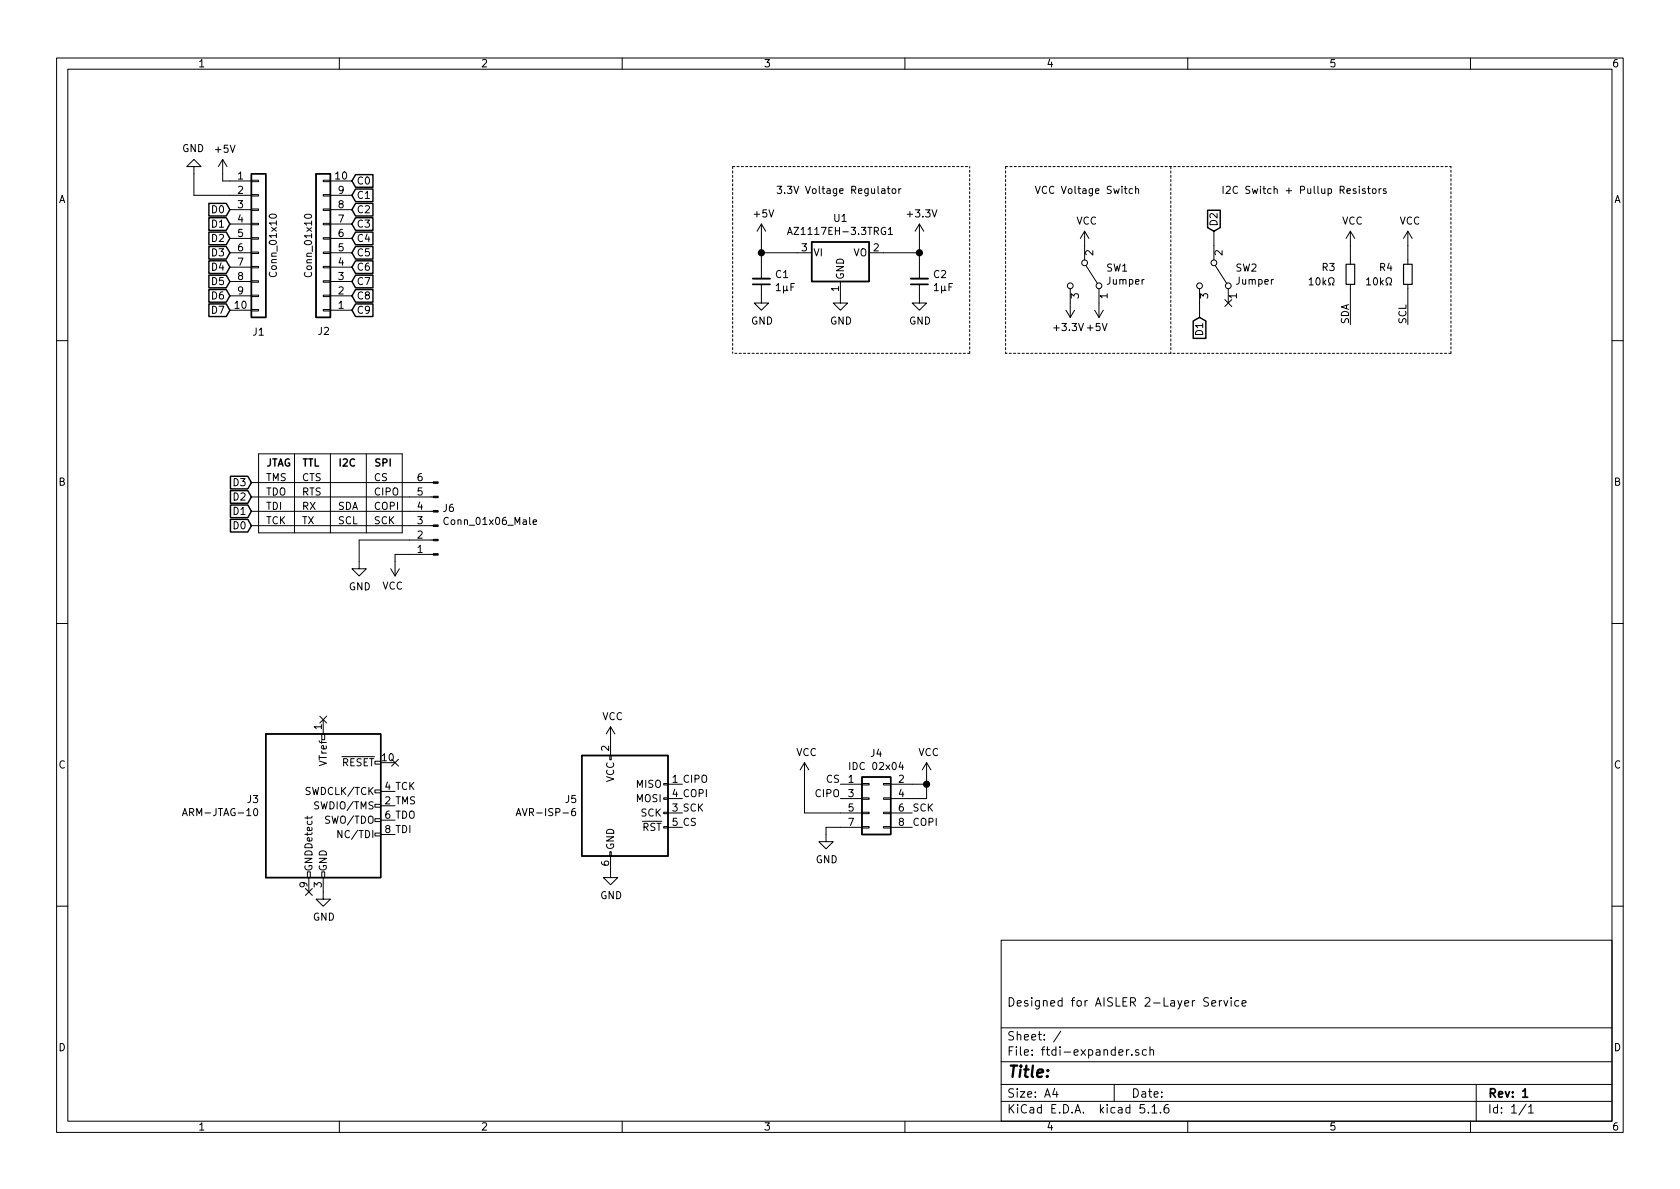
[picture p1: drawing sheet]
EESchema Schematic File Version 4
EELAYER 30 0
EELAYER END
$Descr A4 11693 8268
encoding utf-8
Sheet 1 1
Title ""
Date ""
Rev "1"
Comp ""
Comment1 "Designed for AISLER 2-Layer Service"
Comment2 ""
Comment3 ""
Comment4 ""
$EndDescr
$Comp
L power:+5V #PWR0101
U 1 1
P 1550 1200
F 0 "#PWR0101" H 1550 1050 50  0001 C CNN
F 1 "+5V" H 1565 1373 50  0000 C CNN
F 2 "" H 1550 1200 50  0001 C CNN
F 3 "" H 1550 1200 50  0001 C CNN
	1    1550 1200
	1    0    0    -1  
$EndComp
$Comp
L power:GND #PWR0102
U 1 1
P 1350 1200
F 0 "#PWR0102" H 1350 950 50  0001 C CNN
F 1 "GND" H 1355 1027 50  0000 C CNN
F 2 "" H 1350 1200 50  0001 C CNN
F 3 "" H 1350 1200 50  0001 C CNN
	1    1350 1200
	-1   0    0    1   
$EndComp
Wire Wire Line
	1600 1350 1350 1350
Wire Wire Line
	1350 1350 1350 1200
Wire Wire Line
	1600 1250 1550 1250
Wire Wire Line
	1550 1250 1550 1200
Text GLabel 1600 1450 0    50   Input ~ 0
D0
Text GLabel 1600 1550 0    50   Input ~ 0
D1
Text GLabel 1600 1650 0    50   Input ~ 0
D2
Text GLabel 1600 1750 0    50   Input ~ 0
D3
Text GLabel 1600 1850 0    50   Input ~ 0
D4
Text GLabel 1600 1950 0    50   Input ~ 0
D5
Text GLabel 1600 2050 0    50   Input ~ 0
D6
Text GLabel 1600 2150 0    50   Input ~ 0
D7
Text GLabel 2450 1250 2    50   Input ~ 0
C0
Text GLabel 2450 1350 2    50   Input ~ 0
C1
Text GLabel 2450 1450 2    50   Input ~ 0
C2
Text GLabel 2450 1550 2    50   Input ~ 0
C3
Text GLabel 2450 1650 2    50   Input ~ 0
C4
Text GLabel 2450 1750 2    50   Input ~ 0
C5
Text GLabel 2450 1850 2    50   Input ~ 0
C6
Text GLabel 2450 1950 2    50   Input ~ 0
C7
Text GLabel 2450 2050 2    50   Input ~ 0
C8
Text GLabel 2450 2150 2    50   Input ~ 0
C9
$Comp
L Regulator_Linear:AZ1117-3.3 U1
U 1 1
P 5850 1750
F 0 "U1" H 5850 1992 50  0000 C CNN
F 1 "AZ1117EH-3.3TRG1" H 5850 1901 50  0000 C CNN
F 2 "Package_TO_SOT_SMD:SOT-223-3_TabPin2" H 5850 2000 50  0001 C CIN
F 3 "https://www.diodes.com/assets/Datasheets/AZ1117E.pdf" H 5850 1750 50  0001 C CNN
	1    5850 1750
	1    0    0    -1  
$EndComp
$Comp
L power:GND #PWR0103
U 1 1
P 5850 2050
F 0 "#PWR0103" H 5850 1800 50  0001 C CNN
F 1 "GND" H 5855 1877 50  0000 C CNN
F 2 "" H 5850 2050 50  0001 C CNN
F 3 "" H 5850 2050 50  0001 C CNN
	1    5850 2050
	1    0    0    -1  
$EndComp
$Comp
L power:VCC #PWR0106
U 1 1
P 7550 1700
F 0 "#PWR0106" H 7550 1550 50  0001 C CNN
F 1 "VCC" H 7565 1873 50  0000 C CNN
F 2 "" H 7550 1700 50  0001 C CNN
F 3 "" H 7550 1700 50  0001 C CNN
	1    7550 1700
	1    0    0    -1  
$EndComp
$Comp
L power:+3.3V #PWR0107
U 1 1
P 7450 2100
F 0 "#PWR0107" H 7450 1950 50  0001 C CNN
F 1 "+3.3V" H 7465 2273 50  0000 C CNN
F 2 "" H 7450 2100 50  0001 C CNN
F 3 "" H 7450 2100 50  0001 C CNN
	1    7450 2100
	-1   0    0    1   
$EndComp
$Comp
L power:+5V #PWR0108
U 1 1
P 7650 2100
F 0 "#PWR0108" H 7650 1950 50  0001 C CNN
F 1 "+5V" H 7665 2273 50  0000 C CNN
F 2 "" H 7650 2100 50  0001 C CNN
F 3 "" H 7650 2100 50  0001 C CNN
	1    7650 2100
	-1   0    0    1   
$EndComp
$Comp
L Connector:Conn_ARM_JTAG_SWD_10 J3
U 1 1
P 2250 5600
F 0 "J3" H 1807 5646 50  0000 R CNN
F 1 "ARM-JTAG-10" H 1807 5555 50  0000 R CNN
F 2 "Connector_PinHeader_1.27mm:PinHeader_2x05_P1.27mm_Vertical_SMD" H 2250 5600 50  0001 C CNN
F 3 "http://infocenter.arm.com/help/topic/com.arm.doc.ddi0314h/DDI0314H_coresight_components_trm.pdf" V 1900 4350 50  0001 C CNN
	1    2250 5600
	1    0    0    -1  
$EndComp
NoConn ~ 2250 5000
NoConn ~ 2150 6200
$Comp
L power:GND #PWR0109
U 1 1
P 2250 6200
F 0 "#PWR0109" H 2250 5950 50  0001 C CNN
F 1 "GND" H 2255 6027 50  0000 C CNN
F 2 "" H 2250 6200 50  0001 C CNN
F 3 "" H 2250 6200 50  0001 C CNN
	1    2250 6200
	1    0    0    -1  
$EndComp
NoConn ~ 2750 5300
$Comp
L Connector_Generic:Conn_02x04_Odd_Even J4
U 1 1
P 6050 5550
F 0 "J4" H 6100 5867 50  0000 C CNN
F 1 "IDC 02x04" H 6100 5776 50  0000 C CNN
F 2 "Connector_IDC:IDC-Header_2x04_P2.54mm_Vertical" H 6050 5550 50  0001 C CNN
F 3 "~" H 6050 5550 50  0001 C CNN
	1    6050 5550
	1    0    0    -1  
$EndComp
$Comp
L power:GND #PWR0110
U 1 1
P 4250 6050
F 0 "#PWR0110" H 4250 5800 50  0001 C CNN
F 1 "GND" H 4255 5877 50  0000 C CNN
F 2 "" H 4250 6050 50  0001 C CNN
F 3 "" H 4250 6050 50  0001 C CNN
	1    4250 6050
	1    0    0    -1  
$EndComp
$Comp
L power:VCC #PWR0111
U 1 1
P 4250 5150
F 0 "#PWR0111" H 4250 5000 50  0001 C CNN
F 1 "VCC" H 4265 5323 50  0000 C CNN
F 2 "" H 4250 5150 50  0001 C CNN
F 3 "" H 4250 5150 50  0001 C CNN
	1    4250 5150
	1    0    0    -1  
$EndComp
$Comp
L power:VCC #PWR0112
U 1 1
P 2750 3900
F 0 "#PWR0112" H 2750 3750 50  0001 C CNN
F 1 "VCC" H 2765 4073 50  0000 C CNN
F 2 "" H 2750 3900 50  0001 C CNN
F 3 "" H 2750 3900 50  0001 C CNN
	1    2750 3900
	-1   0    0    1   
$EndComp
$Comp
L power:GND #PWR0113
U 1 1
P 2500 3900
F 0 "#PWR0113" H 2500 3650 50  0001 C CNN
F 1 "GND" H 2505 3727 50  0000 C CNN
F 2 "" H 2500 3900 50  0001 C CNN
F 3 "" H 2500 3900 50  0001 C CNN
	1    2500 3900
	1    0    0    -1  
$EndComp
Text GLabel 1750 3650 0    50   Input ~ 0
D0
Text GLabel 1750 3550 0    50   Input ~ 0
D1
Text GLabel 1750 3450 0    50   Input ~ 0
D2
Text GLabel 1750 3350 0    50   Input ~ 0
D3
Text Label 2600 3650 0    50   ~ 0
SCK
Text Label 2600 3550 0    50   ~ 0
COPI
Text Label 2600 3450 0    50   ~ 0
CIPO
Text Label 2600 3350 0    50   ~ 0
CS
Text Label 2350 3650 0    50   ~ 0
SCL
Text Label 2350 3550 0    50   ~ 0
SDA
Text Label 2100 3650 0    50   ~ 0
TX
Text Label 2100 3550 0    50   ~ 0
RX
Text Label 2100 3450 0    50   ~ 0
RTS
Text Label 2100 3350 0    50   ~ 0
CTS
Wire Notes Line style solid
	2300 3700 2300 3150
Wire Notes Line style solid
	2050 3150 2050 3700
Wire Notes Line style solid
	2550 3150 2550 3700
Wire Notes Line style solid
	2800 3150 2800 3700
Text Notes 2100 3250 0    50   ~ 10
TTL
Text Notes 2350 3250 0    50   ~ 10
I2C
Text Notes 2600 3250 0    50   ~ 10
SPI
Wire Notes Line style solid
	2800 3700 1800 3700
Wire Notes Line style solid
	1800 3700 1800 3150
Wire Notes Line style solid
	1800 3150 2800 3150
Text Label 1850 3650 0    50   ~ 0
TCK
Text Label 1850 3550 0    50   ~ 0
TDI
Text Label 1850 3450 0    50   ~ 0
TDO
Text Label 1850 3350 0    50   ~ 0
TMS
Text Notes 1850 3250 0    50   ~ 10
JTAG
Text Label 4750 5650 0    50   ~ 0
SCK
Text Label 4750 5550 0    50   ~ 0
COPI
Text Label 4750 5450 0    50   ~ 0
CIPO
Text Label 4750 5750 0    50   ~ 0
CS
Text Label 2750 5500 0    50   ~ 0
TCK
Text Label 2750 5800 0    50   ~ 0
TDI
Text Label 2750 5700 0    50   ~ 0
TDO
Text Label 2750 5600 0    50   ~ 0
TMS
Text GLabel 8350 2200 3    50   Input ~ 0
D1
NoConn ~ 8550 2100
Text GLabel 8450 1600 1    50   Input ~ 0
D2
$Comp
L Switch:SW_SPDT SW1
U 1 1
P 7550 1900
F 0 "SW1" V 7504 2048 50  0000 L CNN
F 1 "Jumper" V 7595 2048 50  0000 L CNN
F 2 "Connector_PinHeader_2.54mm:PinHeader_1x03_P2.54mm_Vertical" H 7550 1900 50  0001 C CNN
F 3 "https://www.ckswitches.com/media/1424/pcm.pdf" H 7550 1900 50  0001 C CNN
	1    7550 1900
	0    1    1    0   
$EndComp
$Comp
L Switch:SW_SPDT SW2
U 1 1
P 8450 1900
F 0 "SW2" V 8404 2048 50  0000 L CNN
F 1 "Jumper" V 8495 2048 50  0000 L CNN
F 2 "Connector_PinHeader_2.54mm:PinHeader_1x03_P2.54mm_Vertical" H 8450 1900 50  0001 C CNN
F 3 "https://www.ckswitches.com/media/1424/pcm.pdf" H 8450 1900 50  0001 C CNN
	1    8450 1900
	0    1    1    0   
$EndComp
Wire Wire Line
	8350 2100 8350 2200
Wire Wire Line
	8450 1600 8450 1700
$Comp
L power:VCC #PWR0104
U 1 1
P 9400 1700
F 0 "#PWR0104" H 9400 1550 50  0001 C CNN
F 1 "VCC" H 9415 1873 50  0000 C CNN
F 2 "" H 9400 1700 50  0001 C CNN
F 3 "" H 9400 1700 50  0001 C CNN
	1    9400 1700
	1    0    0    -1  
$EndComp
$Comp
L Device:R_Small R3
U 1 1
P 9400 1900
F 0 "R3" H 9300 1950 50  0000 R CNN
F 1 "10kΩ" H 9300 1850 50  0000 R CNN
F 2 "Resistor_SMD:R_0805_2012Metric_Pad1.15x1.40mm_HandSolder" H 9400 1900 50  0001 C CNN
F 3 "~" H 9400 1900 50  0001 C CNN
	1    9400 1900
	1    0    0    -1  
$EndComp
Wire Wire Line
	9400 1700 9400 1800
Wire Wire Line
	9400 2000 9400 2250
Text Label 9400 2250 1    50   ~ 0
SDA
$Comp
L power:VCC #PWR0105
U 1 1
P 9800 1700
F 0 "#PWR0105" H 9800 1550 50  0001 C CNN
F 1 "VCC" H 9815 1873 50  0000 C CNN
F 2 "" H 9800 1700 50  0001 C CNN
F 3 "" H 9800 1700 50  0001 C CNN
	1    9800 1700
	1    0    0    -1  
$EndComp
$Comp
L Device:R_Small R4
U 1 1
P 9800 1900
F 0 "R4" H 9700 1950 50  0000 R CNN
F 1 "10kΩ" H 9700 1850 50  0000 R CNN
F 2 "Resistor_SMD:R_0805_2012Metric_Pad1.15x1.40mm_HandSolder" H 9800 1900 50  0001 C CNN
F 3 "~" H 9800 1900 50  0001 C CNN
	1    9800 1900
	1    0    0    -1  
$EndComp
Wire Wire Line
	9800 1700 9800 1800
Wire Wire Line
	9800 2000 9800 2250
Text Label 9800 2250 1    50   ~ 0
SCL
Text Notes 8500 1350 0    50   ~ 0
I2C Switch + Pullup Resistors
Wire Notes Line
	10100 2450 10100 1150
Wire Notes Line
	8150 1150 8150 2450
Text Notes 7200 1350 0    50   ~ 0
VCC Voltage Switch
Wire Notes Line
	7000 1150 7000 2450
Wire Wire Line
	5550 1750 5300 1750
Wire Wire Line
	5300 1750 5300 1650
Wire Wire Line
	6150 1750 6400 1750
Wire Wire Line
	6400 1750 6400 1650
$Comp
L power:+5V #PWR0114
U 1 1
P 5300 1650
F 0 "#PWR0114" H 5300 1500 50  0001 C CNN
F 1 "+5V" H 5315 1823 50  0000 C CNN
F 2 "" H 5300 1650 50  0001 C CNN
F 3 "" H 5300 1650 50  0001 C CNN
	1    5300 1650
	1    0    0    -1  
$EndComp
$Comp
L power:+3.3V #PWR0115
U 1 1
P 6400 1650
F 0 "#PWR0115" H 6400 1500 50  0001 C CNN
F 1 "+3.3V" H 6415 1823 50  0000 C CNN
F 2 "" H 6400 1650 50  0001 C CNN
F 3 "" H 6400 1650 50  0001 C CNN
	1    6400 1650
	1    0    0    -1  
$EndComp
$Comp
L Device:C_Small C1
U 1 1
P 5300 1950
F 0 "C1" H 5208 1904 50  0000 R CNN
F 1 "1µF" H 5208 1995 50  0000 R CNN
F 2 "Capacitor_SMD:C_0805_2012Metric_Pad1.15x1.40mm_HandSolder" H 5300 1950 50  0001 C CNN
F 3 "~" H 5300 1950 50  0001 C CNN
	1    5300 1950
	-1   0    0    1   
$EndComp
$Comp
L Device:C_Small C2
U 1 1
P 6400 1950
F 0 "C2" H 6308 1904 50  0000 R CNN
F 1 "1µF" H 6308 1995 50  0000 R CNN
F 2 "Capacitor_SMD:C_0805_2012Metric_Pad1.15x1.40mm_HandSolder" H 6400 1950 50  0001 C CNN
F 3 "~" H 6400 1950 50  0001 C CNN
	1    6400 1950
	-1   0    0    1   
$EndComp
Wire Wire Line
	6400 1750 6400 1850
Connection ~ 6400 1750
Wire Wire Line
	5300 1750 5300 1850
Connection ~ 5300 1750
$Comp
L power:GND #PWR0117
U 1 1
P 5300 2050
F 0 "#PWR0117" H 5300 1800 50  0001 C CNN
F 1 "GND" H 5305 1877 50  0000 C CNN
F 2 "" H 5300 2050 50  0001 C CNN
F 3 "" H 5300 2050 50  0001 C CNN
	1    5300 2050
	1    0    0    -1  
$EndComp
$Comp
L power:GND #PWR0118
U 1 1
P 6400 2050
F 0 "#PWR0118" H 6400 1800 50  0001 C CNN
F 1 "GND" H 6405 1877 50  0000 C CNN
F 2 "" H 6400 2050 50  0001 C CNN
F 3 "" H 6400 2050 50  0001 C CNN
	1    6400 2050
	1    0    0    -1  
$EndComp
Text Notes 5400 1350 0    50   ~ 0
3.3V Voltage Regulator
Wire Notes Line
	5100 1150 5100 2450
Wire Notes Line
	6750 2450 6750 1150
Wire Wire Line
	1750 3350 2850 3350
Wire Wire Line
	1750 3450 2850 3450
Wire Wire Line
	1750 3550 2850 3550
Wire Wire Line
	1750 3650 2850 3650
Text Label 6350 5650 0    50   ~ 0
SCK
Text Label 6350 5750 0    50   ~ 0
COPI
Text Label 5850 5550 2    50   ~ 0
CIPO
Text Label 5850 5450 2    50   ~ 0
CS
$Comp
L power:GND #PWR0122
U 1 1
P 5750 5800
F 0 "#PWR0122" H 5750 5550 50  0001 C CNN
F 1 "GND" H 5755 5627 50  0000 C CNN
F 2 "" H 5750 5800 50  0001 C CNN
F 3 "" H 5750 5800 50  0001 C CNN
	1    5750 5800
	1    0    0    -1  
$EndComp
$Comp
L Connector:AVR-ISP-6 J5
U 1 1
P 4350 5650
F 0 "J5" H 4021 5746 50  0000 R CNN
F 1 "AVR-ISP-6" H 4021 5655 50  0000 R CNN
F 2 "Connector_IDC:IDC-Header_2x03_P2.54mm_Vertical" V 4100 5700 50  0001 C CNN
F 3 " ~" H 3075 5100 50  0001 C CNN
	1    4350 5650
	1    0    0    -1  
$EndComp
$Comp
L power:VCC #PWR0123
U 1 1
P 6450 5400
F 0 "#PWR0123" H 6450 5250 50  0001 C CNN
F 1 "VCC" H 6465 5573 50  0000 C CNN
F 2 "" H 6450 5400 50  0001 C CNN
F 3 "" H 6450 5400 50  0001 C CNN
	1    6450 5400
	1    0    0    -1  
$EndComp
Wire Wire Line
	5750 5750 5750 5800
Wire Wire Line
	5750 5750 5850 5750
Wire Wire Line
	6350 5550 6450 5550
Wire Wire Line
	6450 5550 6450 5450
Wire Wire Line
	6350 5450 6450 5450
Connection ~ 6450 5450
Wire Wire Line
	6450 5450 6450 5400
$Comp
L power:VCC #PWR0124
U 1 1
P 5600 5400
F 0 "#PWR0124" H 5600 5250 50  0001 C CNN
F 1 "VCC" H 5615 5573 50  0000 C CNN
F 2 "" H 5600 5400 50  0001 C CNN
F 3 "" H 5600 5400 50  0001 C CNN
	1    5600 5400
	1    0    0    -1  
$EndComp
$Comp
L Connector:Conn_01x06_Male J6
U 1 1
P 3050 3650
F 0 "J6" H 3022 3532 50  0000 R CNN
F 1 "Conn_01x06_Male" H 3022 3623 50  0000 R CNN
F 2 "Connector_PinHeader_2.54mm:PinHeader_1x06_P2.54mm_Vertical" H 3050 3650 50  0001 C CNN
F 3 "~" H 3050 3650 50  0001 C CNN
	1    3050 3650
	-1   0    0    1   
$EndComp
$Comp
L Connector_Generic:Conn_01x10 J2
U 1 1
P 2250 1750
F 0 "J2" H 2200 2300 50  0000 L CNN
F 1 "Conn_01x10" V 2350 1700 50  0000 C CNN
F 2 "Connector_PinSocket_2.54mm:PinSocket_1x10_P2.54mm_Vertical" H 2250 1750 50  0001 C CNN
F 3 "~" H 2250 1750 50  0001 C CNN
	1    2250 1750
	-1   0    0    1   
$EndComp
$Comp
L Connector_Generic:Conn_01x10 J1
U 1 1
P 1800 1650
F 0 "J1" H 1800 1000 50  0000 C CNN
F 1 "Conn_01x10" V 1900 1600 50  0000 C CNN
F 2 "Connector_PinSocket_2.54mm:PinSocket_1x10_P2.54mm_Vertical" H 1800 1650 50  0001 C CNN
F 3 "~" H 1800 1650 50  0001 C CNN
	1    1800 1650
	1    0    0    -1  
$EndComp
Wire Wire Line
	5600 5400 5600 5650
Wire Wire Line
	5600 5650 5850 5650
Wire Wire Line
	2750 3900 2750 3850
Wire Wire Line
	2750 3850 2850 3850
Wire Wire Line
	2500 3900 2500 3750
Wire Wire Line
	2500 3750 2850 3750
Wire Notes Line
	7000 1150 10100 1150
Wire Notes Line
	10100 2450 7000 2450
Wire Notes Line
	6750 2450 5100 2450
Wire Notes Line
	5100 1150 6750 1150
$EndSCHEMATC
